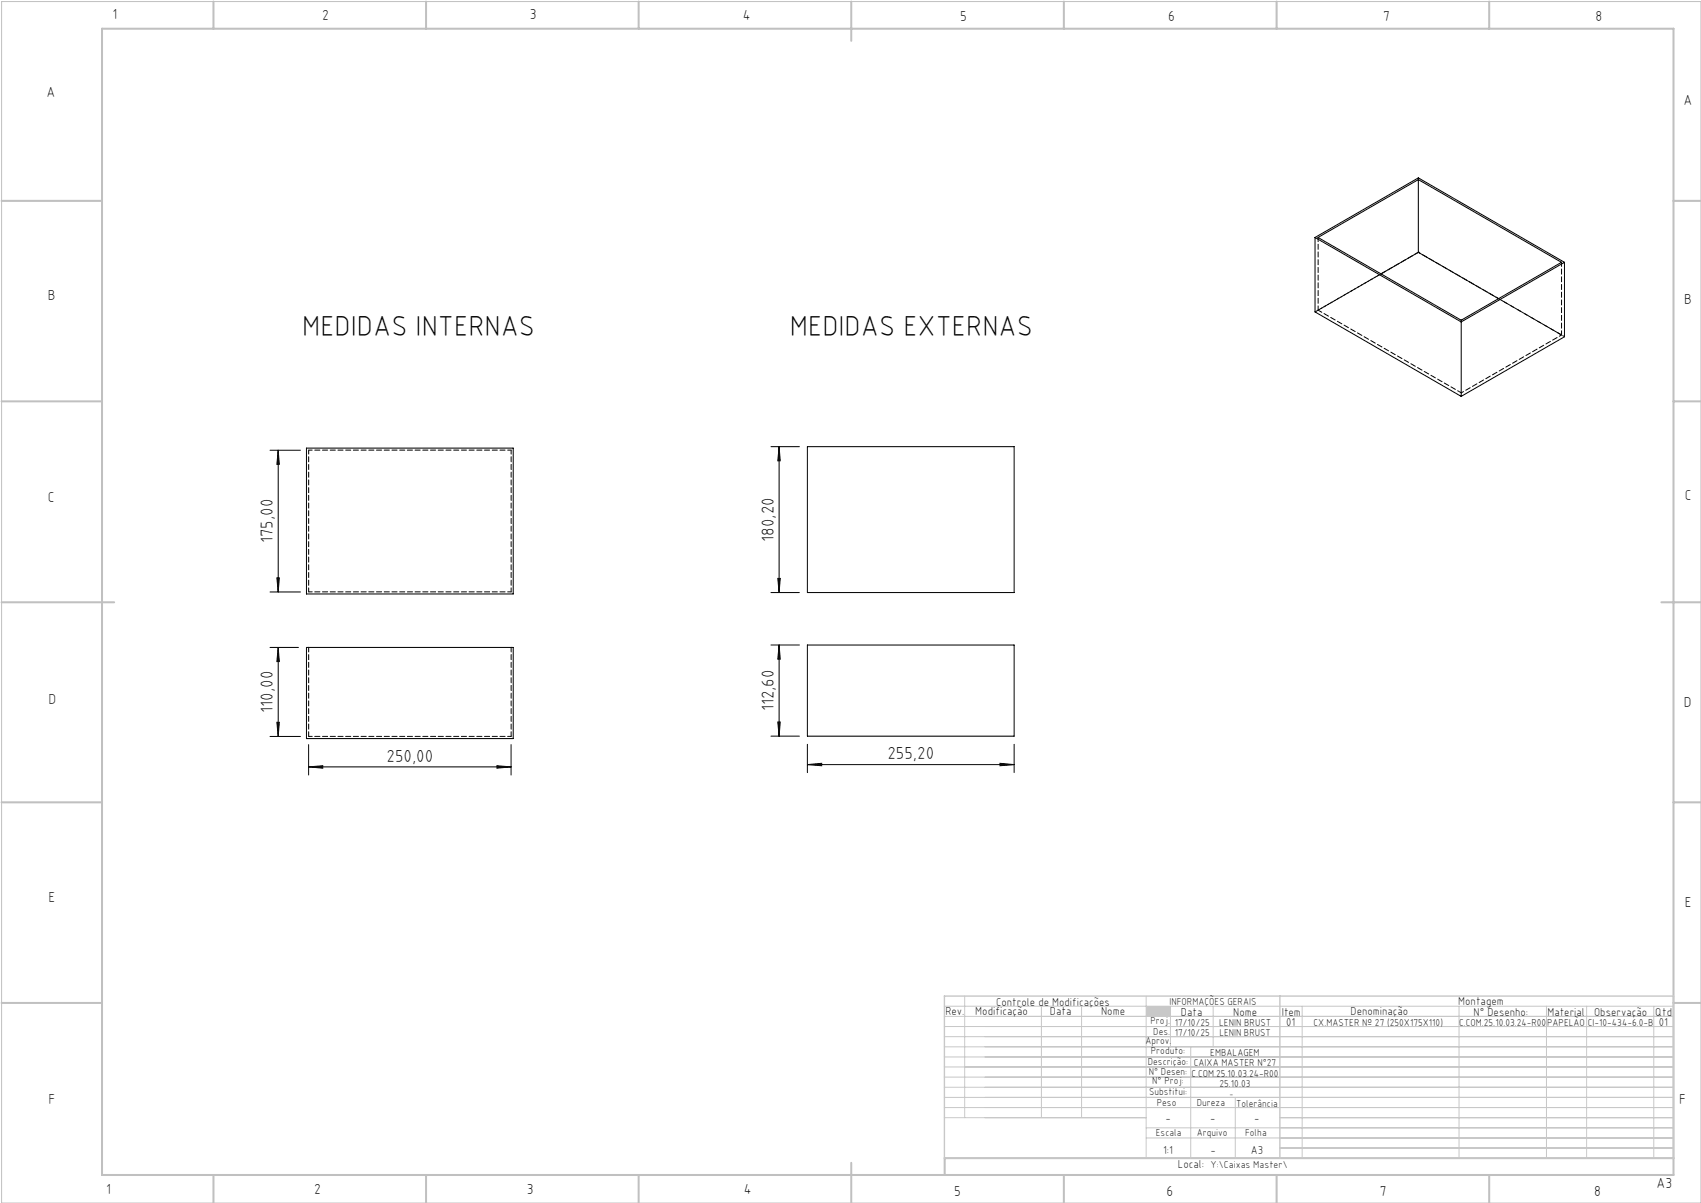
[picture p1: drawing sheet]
<svg xmlns="http://www.w3.org/2000/svg" width="420mm" height="297mm" viewBox="0 0 420 297" stroke-linecap="round" stroke-linejoin="round" font-family="sans-serif">
<path d="M.4 .4h419.6v296.6h-419.6z" fill="none" stroke="#c0c0c0" stroke-width=".25"/>
<g fill="none" stroke="#c0c0c0" stroke-width=".5">
<path d="M25.2 7.1h388v283h-388zM52.7 .4v6.7M105.2 .4v6.7M157.7 .4v6.7M210.2 .4v9.7M262.7 .4v6.7M315.2 .4v6.7M367.7 .4v6.7M.4 49.6h24.8M413.2 49.6h6.8M.4 99.1h24.8M413.2 99.1h6.8"/>
<path d="M.4 148.7h27.8M410.2 148.7h9.8M.4 198.1h24.8M413.2 198.1h6.8M.4 247.6h24.8M413.2 247.6h6.8M52.7 290.1v6.9M105.2 290.1v6.9M157.7 290.1v6.9M210.2 287.1v9.9M262.7 290.1v6.9M315.2 290.1v6.9"/>
<path d="M367.7 290.1v6.9M413.2 285.9h-179.9v4.2"/>
</g>
<g fill="none" stroke="#c3c8d2" stroke-width=".25">
<path d="M233.2 250.9h180M233.2 248.4h180M233.2 253.4h180M233.2 255.9h180M233.2 258.4h180M238.2 245.9v30M257.1 248.4v27.5M267.1 248.4v27.5M283 245.9v40M289 248.4v10M294 258.4v27.5M299.5 248.4v10"/>
<path d="M321.5 248.4v37.5M360.3 248.4v37.5M381.8 248.4v37.5M391.8 248.4v37.5M408.3 248.4v37.5M233.2 260.9h180M233.2 263.4h180M233.2 265.9h180M233.2 268.4h180M233.2 270.9h180M233.2 273.4h180M233.2 275.9h49.8"/>
<path d="M283 278.4h130.2M305 270.9v15M316 275.9h97.2M283 280.9h130.2M316 283.4h97.2"/>
</g>
<path d="M233.2 245.9h180v40h-180zM316 245.9v40" fill="none" stroke="#c3c8d2" stroke-width=".35"/>
<path d="M283 248.4h6v2.5h-6z" fill-rule="evenodd" fill="#c3c8d2"/>
<g fill="none" stroke="#000" stroke-width=".25">
<path d="M324.7 58.6v18.4l36.1 20.9M324.7 58.6l36.1 20.9M324.7 58.6l25.5-14.7 36.1 20.9M325.4 58.6l24.8-14.3 35.4 20.5-24.8 14.3zM350.2 44.3v18M350.2 62.3l19.8 11.4M350.2 62.3l-9.2 5.3M360.8 79.5v18.4M386.3 64.8l-25.5 14.7M386.3 64.8v18.3l-25.5 14.8M66.7 111.2h7.5M68.7 111.2l.3 3.4h-.6z"/>
<path d="M68.7 111.2v35M75.7 110.6h51v36h-51zM190.4 110.3h7M192.4 110.3l.3 3.5h-.6zM192.4 110.3v36M199.4 110.3h51v36h-51zM66.7 159.8h7M66.7 146.2h7.5M68.4 142.7h.6l-.3 3.5zM68.7 159.8v22M68.7 159.8l.3 3.5h-.6zM75.7 159.8h51v22.5h-51z"/>
<path d="M190.4 146.3h7M190.4 159.2h7M192.1 142.8h.6l-.3 3.5zM192.4 159.2v22.5M192.4 159.2l.3 3.5h-.6zM199.4 159.2h51v22.5h-51zM68.4 178.3h.6l-.3 3.5zM192.1 178.3h.6l-.3 3.4zM66.7 181.8h7.5M76.2 189.3l3.5-.2v.5zM76.2 183.8v7.5M76.2 189.3h50"/>
<path d="M122.7 189.1l3.5 .2-3.5 .3zM126.2 183.8v7.5M190.4 181.7h7M199.4 188.8l3.5-.3v.6zM199.4 183.8v6.9M199.4 188.8h51M246.9 188.5l3.5 .3-3.5 .3zM250.4 183.8v6.9"/>
</g>
<g fill="#000">
<path d="M68.4 142.7h.6l-.3 3.5zM68.7 111.2l.3 3.4h-.6zM192.1 142.8h.6l-.3 3.5zM192.4 110.3l.3 3.5h-.6z"/>
<path d="M68.7 159.8l.3 3.5h-.6zM68.4 178.3h.6l-.3 3.5zM192.4 159.2l.3 3.5h-.6zM192.1 178.3h.6l-.3 3.4z"/>
<path d="M76.2 189.3l3.5-.2v.5zM122.7 189.1l3.5 .2-3.5 .3zM199.4 188.8l3.5-.3v.6zM246.9 188.5l3.5 .3-3.5 .3z"/>
</g>
<path d="M76.2 159.8v22M126.2 159.8v22" fill="none" stroke="#000" stroke-width=".25" stroke-dasharray="1.3 .6" stroke-dashoffset=".1"/>
<path d="M76.2 111.1h50M126.2 146.1h-50M76.2 181.8h50" fill="none" stroke="#000" stroke-width=".25" stroke-dasharray="1.3 .6" stroke-dashoffset=".4"/>
<path d="M126.2 111.1v35M76.2 146.1v-35" fill="none" stroke="#000" stroke-width=".25" stroke-dasharray="1.3 .6" stroke-dashoffset=".3"/>
<path d="M350.2 43.9v.4M350.2 62.3h.1M360.8 79v.4" fill="none" stroke="#000" stroke-width=".25" stroke-dasharray="1.3 .6"/>
<path d="M325.5 58.6v18M325.5 76.6l35.3 20.4M341 67.6l-15.5 9M350.2 62.3l-25.5 14.7M385.6 64.7v18M385.6 82.7l-15.6-9" fill="none" stroke="#000" stroke-width=".25" stroke-dasharray="1.3 .6" stroke-dashoffset=".2"/>
<path d="M360.8 97l24.8-14.3" fill="none" stroke="#000" stroke-width=".25" stroke-dasharray="1.3 .6" stroke-dashoffset=".6"/>
<path d="M386.3 83.1l-36.1-20.8" fill="none" stroke="#000" stroke-width=".25" stroke-dasharray="1.3 .6" stroke-dashoffset=".8"/>
<g font-size="7.1">
<text x="74.6" y="82.9">MEDIDAS INTERNAS</text>
<text x="195" y="82.9">MEDIDAS EXTERNAS</text>
</g>
<g font-size="4.3">
<text x="67.4" y="134.1" transform="rotate(-90 67.4 134.1)">175,00</text>
<text x="191.1" y="133.7" transform="rotate(-90 191.1 133.7)">180,20</text>
<text x="67.4" y="176" transform="rotate(-90 67.4 176)">110,00</text>
<text x="191.1" y="175.7" transform="rotate(-90 191.1 175.7)">112,60</text>
<text x="95.4" y="188">250,00</text>
<text x="219.1" y="187.4">255,20</text>
</g>
<g font-size="3.6">
<text x="27.8" y="4.8">1</text>
<text x="79.5" y="4.9">2</text>
<text x="130.8" y="4.8">3</text>
<text x="183.4" y="4.9">4</text>
<text x="237.1" y="5.1">5</text>
<text x="288.4" y="5.2">6</text>
<text x="341.5" y="5.1">7</text>
<text x="394" y="5.2">8</text>
<text x="11.5" y="24">A</text>
<text x="415.7" y="25.8">A</text>
<text x="11.8" y="74.1">B</text>
<text x="415.8" y="75.1">B</text>
<text x="11.8" y="124">C</text>
<text x="416" y="123.5">C</text>
<text x="12" y="173.7">D</text>
<text x="415.8" y="174.7">D</text>
<text x="12" y="222.6">E</text>
<text x="416" y="223.9">E</text>
<text x="12" y="272.6">F</text>
<text x="414.6" y="272.6">F</text>
<text x="409" y="293.3">A3</text>
<text x="26.2" y="294.8">1</text>
<text x="77.6" y="294.8">2</text>
<text x="130.1" y="294.8">3</text>
<text x="183.7" y="294.7">4</text>
<text x="235.6" y="295.2">5</text>
<text x="288" y="295.2">6</text>
<text x="340.7" y="295.2">7</text>
<text x="393.6" y="295.2">8</text>
</g>
<g font-size="2.9">
<text x="240.8" y="250.6">Modificação</text>
<text x="259.2" y="250.6">Data</text>
<text x="271.9" y="250.6">Nome</text>
<text x="290.9" y="288.4">Local:</text>
</g>
<g font-size="2.8">
<text x="233.4" y="250.6">Rev.</text>
<text x="246" y="248.4">Controle de Modificações</text>
<text x="291.6" y="250.8">Data</text>
<text x="304.5" y="250.8">Nome</text>
<text x="316.5" y="250.9">Item</text>
<text x="333.5" y="250.5">Denominação</text>
<text x="360.1" y="248.2">Montagem</text>
<text x="363.9" y="250.8">N° Desenho:</text>
<text x="382.1" y="250.8">Material</text>
<text x="393.6" y="250.8">Observação</text>
<text x="408.7" y="250.9">Qtd</text>
<text x="317.6" y="253.3">01</text>
<text x="409.6" y="253.3">01</text>
<text x="287.7" y="276.9">-</text>
<text x="298.8" y="276.9">-</text>
<text x="309.7" y="276.9">-</text>
<text x="287.2" y="284.8">1:1</text>
<text x="298.9" y="284.8">-</text>
<text x="308.8" y="284.8">A3</text>
</g>
<g font-size="2.5">
<text x="288.7" y="248.2">INFORMAÇÕES GERAIS</text>
<text x="282.8" y="257.8">Aprov.</text>
<text x="284.1" y="252.9">Proj.</text>
<text x="284.8" y="255.4">Des.</text>
<text x="290.1" y="255.8">17/10/25</text>
<text x="290.1" y="253.3">17/10/25</text>
<text x="301" y="253.3">LENIN BRUST</text>
<text x="301.1" y="255.8">LENIN BRUST</text>
<text x="324.3" y="253.3">CX.MASTER Nº 27 (250X175X110)</text>
<text x="360.3" y="253.3">C.COM.25.10.03.24-R00</text>
<text x="382" y="253.3">PAPELÃO</text>
<text x="392" y="253.3">CI-10-434-6.0-B</text>
<text x="283.4" y="262.9">Descrição:</text>
<text x="284.2" y="260.3">Produto:</text>
<text x="294.7" y="263.3">CAIXA MASTER N°27</text>
<text x="298.8" y="260.7">EMBALAGEM</text>
<text x="283.7" y="265.4">N° Desen:</text>
<text x="284.5" y="267.7">N° Proj:</text>
<text x="294.2" y="265.9">C.COM.25.10.03.24-R00</text>
<text x="301.1" y="268.3">25.10.03</text>
<text x="283.7" y="270.4">Substitui:</text>
<text x="285.6" y="273">Peso</text>
<text x="295.5" y="273">Dureza</text>
<text x="305.2" y="273.3">Tolerância</text>
<text x="285.4" y="280.4">Escala</text>
<text x="295.5" y="280.4">Arquivo</text>
<text x="307.5" y="280.4">Folha</text>
<text x="298.9" y="288.4">Y:\Caixas Master\</text>
</g>
<text font-size="2.1" x="303.5" y="270.9">-</text>
</svg>
